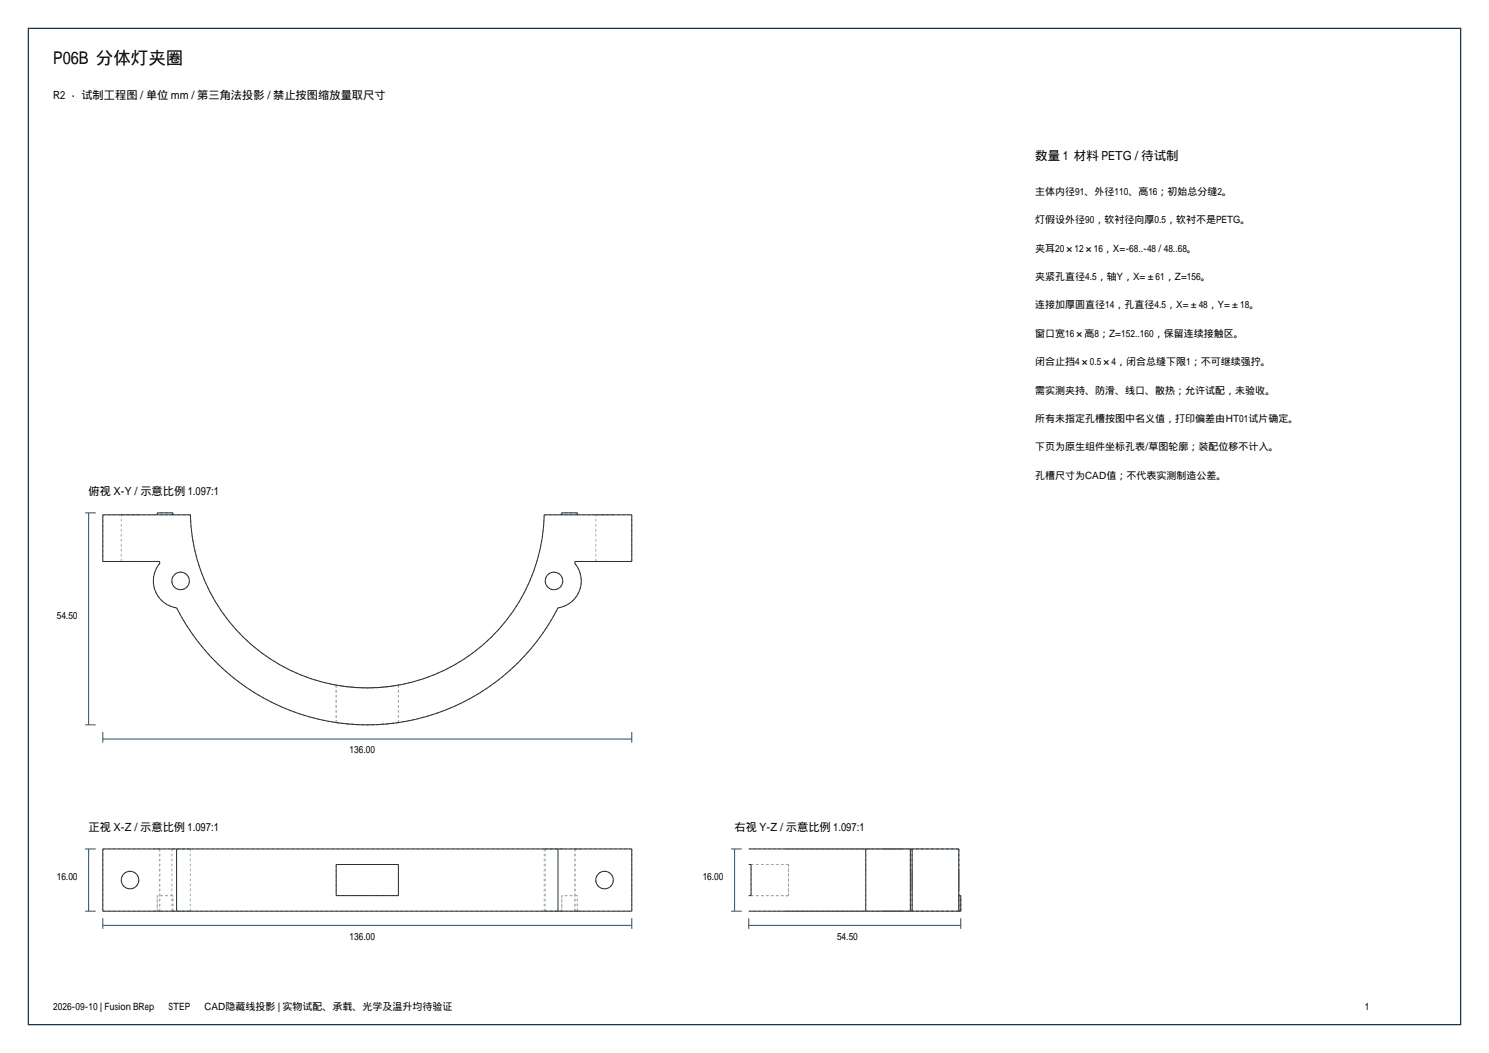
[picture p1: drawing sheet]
<svg xmlns="http://www.w3.org/2000/svg" width="420mm" height="297mm" viewBox="0 0 420 297" stroke-linecap="round" stroke-linejoin="round" font-family="sans-serif">
<path d="M8 8h404v281h-404z" fill="none" stroke="#1a334d" stroke-width=".35"/>
<g fill="none" stroke="#a6a6a6" stroke-width=".28" stroke-dasharray=".7 .7" stroke-linecap="butt">
<path d="M29 158.4h16M29 145.2v13.2M29 145.2h15.4M34.2 158.4v-13.2M34.2 145.2h4.9M34.2 158.4h4.9M39.1 145.2h-4.9M39.1 158.4h-4.9M44.4 144.7v.5M45 158.4l.1 .5M45.1 158.9a7.7 7.7 0 0 0 4.7 12.5M48.7 144.7h-4.3"/>
<path d="M48.7 145.2v-.5M48.7 145.2h-4.3M48.7 145.2h5M53.7 145.2a49.9 49.9 0 0 0 49.9 48.8 49.9 49.9 0 0 0 49.9-48.8M153.5 145.2h5M158.5 144.7v.5M162.1 158.9l.1-.5M162.2 158.4h16M162.8 144.7h-4.3M162.8 145.2v-.5M162.8 145.2h-4.3M162.8 145.2h15.4"/>
<path d="M168.1 158.4v-13.2M168.1 145.2h4.9M168.1 158.4h4.9M173 145.2h-4.9M173 158.4h-4.9M178.2 158.4v-13.2M48.5 163.9a2.47 2.47 0 0 0 3.6 2.1 2.47 2.47 0 0 0 .3-4.2 2.47 2.47 0 0 0-3.9 1.7v.4M49.8 171.4a60.3 60.3 0 0 0 53.8 33 60.3 60.3 0 0 0 53.8-33M153.8 163.9a2.47 2.47 0 0 0 3.6 2.1 2.47 2.47 0 0 0 .3-4.2 2.47 2.47 0 0 0-3.9 1.7v.4M157.4 171.4a7.7 7.7 0 0 0 4.7-12.5M94.8 193.2l4.4 .6 4.4 .2 4.4-.2 4.4-.6M94.8 193.2v10.6"/>
<path d="M112.4 193.2l-4.4 .6-4.4 .2-4.4-.2-4.4-.6M94.8 203.8l4.4 .5 4.4 .1 4.4-.1 4.4-.5M112.4 203.8v-10.6M112.4 203.8l-4.4 .5-4.4 .1-4.4-.1-4.4-.5M43.3 239.4h1.7M45 239.4h.1M45 239.4v17.6M45.1 239.4h-1.8M48.5 239.4h4.9M53.4 239.4h-4.9M53.7 239.4h-24.7M153.5 239.4h-99.8"/>
<path d="M153.5 239.4v17.6M153.8 239.4h4.9M158.7 239.4h-4.9M162.1 239.4v17.6M162.1 239.4h.1M162.2 239.4h1.7M163.9 239.4h-1.8M178.2 239.4h-24.7M221.6 239.4h48.9M244.2 239.4h-33M244.2 239.4v17.6M249.3 239.4h2.5"/>
<path d="M251.8 239.4h2.5M254.3 239.4h-5M256.8 239.4h-12.6M257.3 239.4h-.5M257.3 239.4v17.6M270.5 239.4h-48.9M270.5 239.4h-13.2M270.5 239.4v17.6M29 257h15.4M29 257v-17.6M34.2 248.2a2.47 2.47 0 0 0 3.6 2.2 2.47 2.47 0 0 0 .3-4.2 2.47 2.47 0 0 0-3.9 1.7v.3M43.3 257h1.7"/>
<path d="M44.4 257v-4.4M44.4 252.6v4.4M45 257h.1M45.1 257h-1.8M45.1 257v-17.6M48.5 257v-17.6M48.5 257h4.9M48.7 257h-4.3M48.7 252.6h-4.3M48.7 257v-4.4M48.7 257h5M53.4 257h-4.9"/>
<path d="M53.7 257h99.8M53.7 257v-17.6M94.8 252.6h17.6M94.8 243.8v8.8M112.4 252.6v-8.8M112.4 243.8h-17.6M153.5 257h5M153.8 257v-17.6M153.8 257h4.9M158.5 257v-4.4M158.5 252.6v4.4M158.7 257h-4.9"/>
<path d="M162.1 257h.1M162.2 257h1.7M162.2 257v-17.6M162.8 257h-4.3M162.8 252.6h-4.3M162.8 257v-4.4M162.8 257h15.4M163.9 257h-1.8M168.1 248.2a2.47 2.47 0 0 0 3.6 2.2 2.47 2.47 0 0 0 .2-4.2 2.47 2.47 0 0 0-3.8 1.7v.3M178.2 257v-17.6M211.2 252.6h.6M211.8 243.8h10.6"/>
<path d="M211.8 252.6h10.6M211.8 252.6v-8.8M211.8 243.8h-.6M221.6 252.6h.8M221.6 243.8h.8M221.6 257h48.9M222.4 252.6v-8.8M222.4 252.6h-.8M222.4 252.6h-10.6M222.4 243.8v8.8M222.4 243.8h-10.6M222.4 243.8h-.8"/>
<path d="M244.2 257h-33M249.3 257h5M251.8 257h-2.5M254.3 257h-2.5M256.8 257h-12.6M256.8 257v-17.6M257.3 248.2v-2.4M257.3 245.8v4.9M257.3 250.7v-2.5M257.3 257h-.5M257.3 257v-17.6M270.5 257v-4.4"/>
<path d="M270.5 252.6v4.4M270.5 257h.5M270.5 252.6h.5M270.5 248.2v2.5M270.5 250.7v-4.9M270.5 245.8v2.4M270.5 257h-48.9M270.5 257h-13.2M270.5 257v-17.6M271 257v-4.4M271 257h-.5M271 252.6h-.5"/>
</g>
<g fill="none" stroke="#1f2e38" stroke-width=".28">
<path d="M29 145.2h24.7a49.9 49.9 0 0 0 49.9 48.8 49.9 49.9 0 0 0 49.9-48.8h24.7v13.2h-16l-.1 .4a7.7 7.7 0 0 1-4.7 12.6 60.3 60.3 0 0 1-53.8 33 60.3 60.3 0 0 1-53.8-33 7.9 7.9 0 0 1-4.7-12.7l-.1-.3h-16zM44.4 145.2v-.5h4.3v.5M158.5 145.2v-.5h4.3v.5M49.8 239.4h-20.8v17.6h20.8M49.8 239.4h107.6M49.8 239.4v17.6M157.4 239.4h20.8v17.6h-20.8M157.4 239.4v17.6M211.2 239.4h33M244.2 239.4h12.6M244.2 239.4v17.6M256.8 239.4h.5"/>
<path d="M256.8 239.4v17.6M257.3 239.4h13.2v17.6M257.3 239.4v17.6M49.8 257h107.6M94.8 243.8h17.6v8.8h-17.6zM211.2 243.8h.6v8.8h-.6M211.2 257h33M244.2 257h12.6M256.8 257h.5M270.5 252.6h.5v4.4h-13.7"/>
<circle cx="50.9" cy="163.9" r="2.47"/>
<circle cx="156.3" cy="163.9" r="2.47"/>
<circle cx="36.7" cy="248.2" r="2.47"/>
<circle cx="170.5" cy="248.2" r="2.47"/>
</g>
<g fill="none" stroke="#264d66" stroke-width=".28">
<path d="M24 144.7h3M25 144.7v59.7M24 204.4h3M29 208.4h149.2M29 206.4v3M178.2 206.4v3M24 239.4h3M25 239.4v17.6M206.2 239.4h3M207.2 239.4v17.6M24 257h3M29 259v3"/>
<path d="M178.2 259v3M206.2 257h3M211.2 259v3M271 259v3M29 261h149.2M211.2 261h59.8"/>
</g>
<text font-size="4.9" x="15" y="18">P06B 分体灯夹圈</text>
<text font-size="3.5" x="292" y="45">数量 1 材料 PETG / 待试制</text>
<g font-size="3.2">
<text x="15" y="28">R2 · 试制工程图 / 单位 mm / 第三角法投影 / 禁止按图缩放量取尺寸</text>
<text x="25" y="139.7">俯视 X-Y / 示意比例 1.097:1</text>
<text x="25" y="234.4">正视 X-Z / 示意比例 1.097:1</text>
<text x="207.2" y="234.4">右视 Y-Z / 示意比例 1.097:1</text>
</g>
<g font-size="2.8">
<text x="292" y="55">主体内径91、外径110、高16；初始总分缝2。</text>
<text x="292" y="63">灯假设外径90，软衬径向厚0.5，软衬不是PETG。</text>
<text x="292" y="71">夹耳20×12×16，X=-68..-48 / 48..68。</text>
<text x="292" y="79">夹紧孔直径4.5，轴Y，X=±61，Z=156。</text>
<text x="292" y="87">连接加厚圆直径14，孔直径4.5，X=±48，Y=±18。</text>
<text x="292" y="95">窗口宽16×高8；Z=152..160，保留连续接触区。</text>
<text x="292" y="103">闭合止挡4×0.5×4，闭合总缝下限1；不可继续强拧。</text>
<text x="292" y="111">需实测夹持、防滑、线口、散热；允许试配，未验收。</text>
<text x="292" y="119">所有未指定孔槽按图中名义值，打印偏差由HT01试片确定。</text>
<text x="292" y="127">下页为原生组件坐标孔表/草图轮廓；装配位移不计入。</text>
<text x="292" y="135">孔槽尺寸为CAD值；不代表实测制造公差。</text>
<text x="16" y="174.5">54.50</text>
<text x="98.6" y="212.4">136.00</text>
<text x="16" y="248.2">16.00</text>
<text x="198.2" y="248.2">16.00</text>
<text x="98.6" y="265">136.00</text>
<text x="236.1" y="265">54.50</text>
<text x="15" y="285">2026-09-10 | Fusion BRep → STEP → CAD隐藏线投影 | 实物试配、承载、光学及温升均待验证</text>
</g>
</svg>
